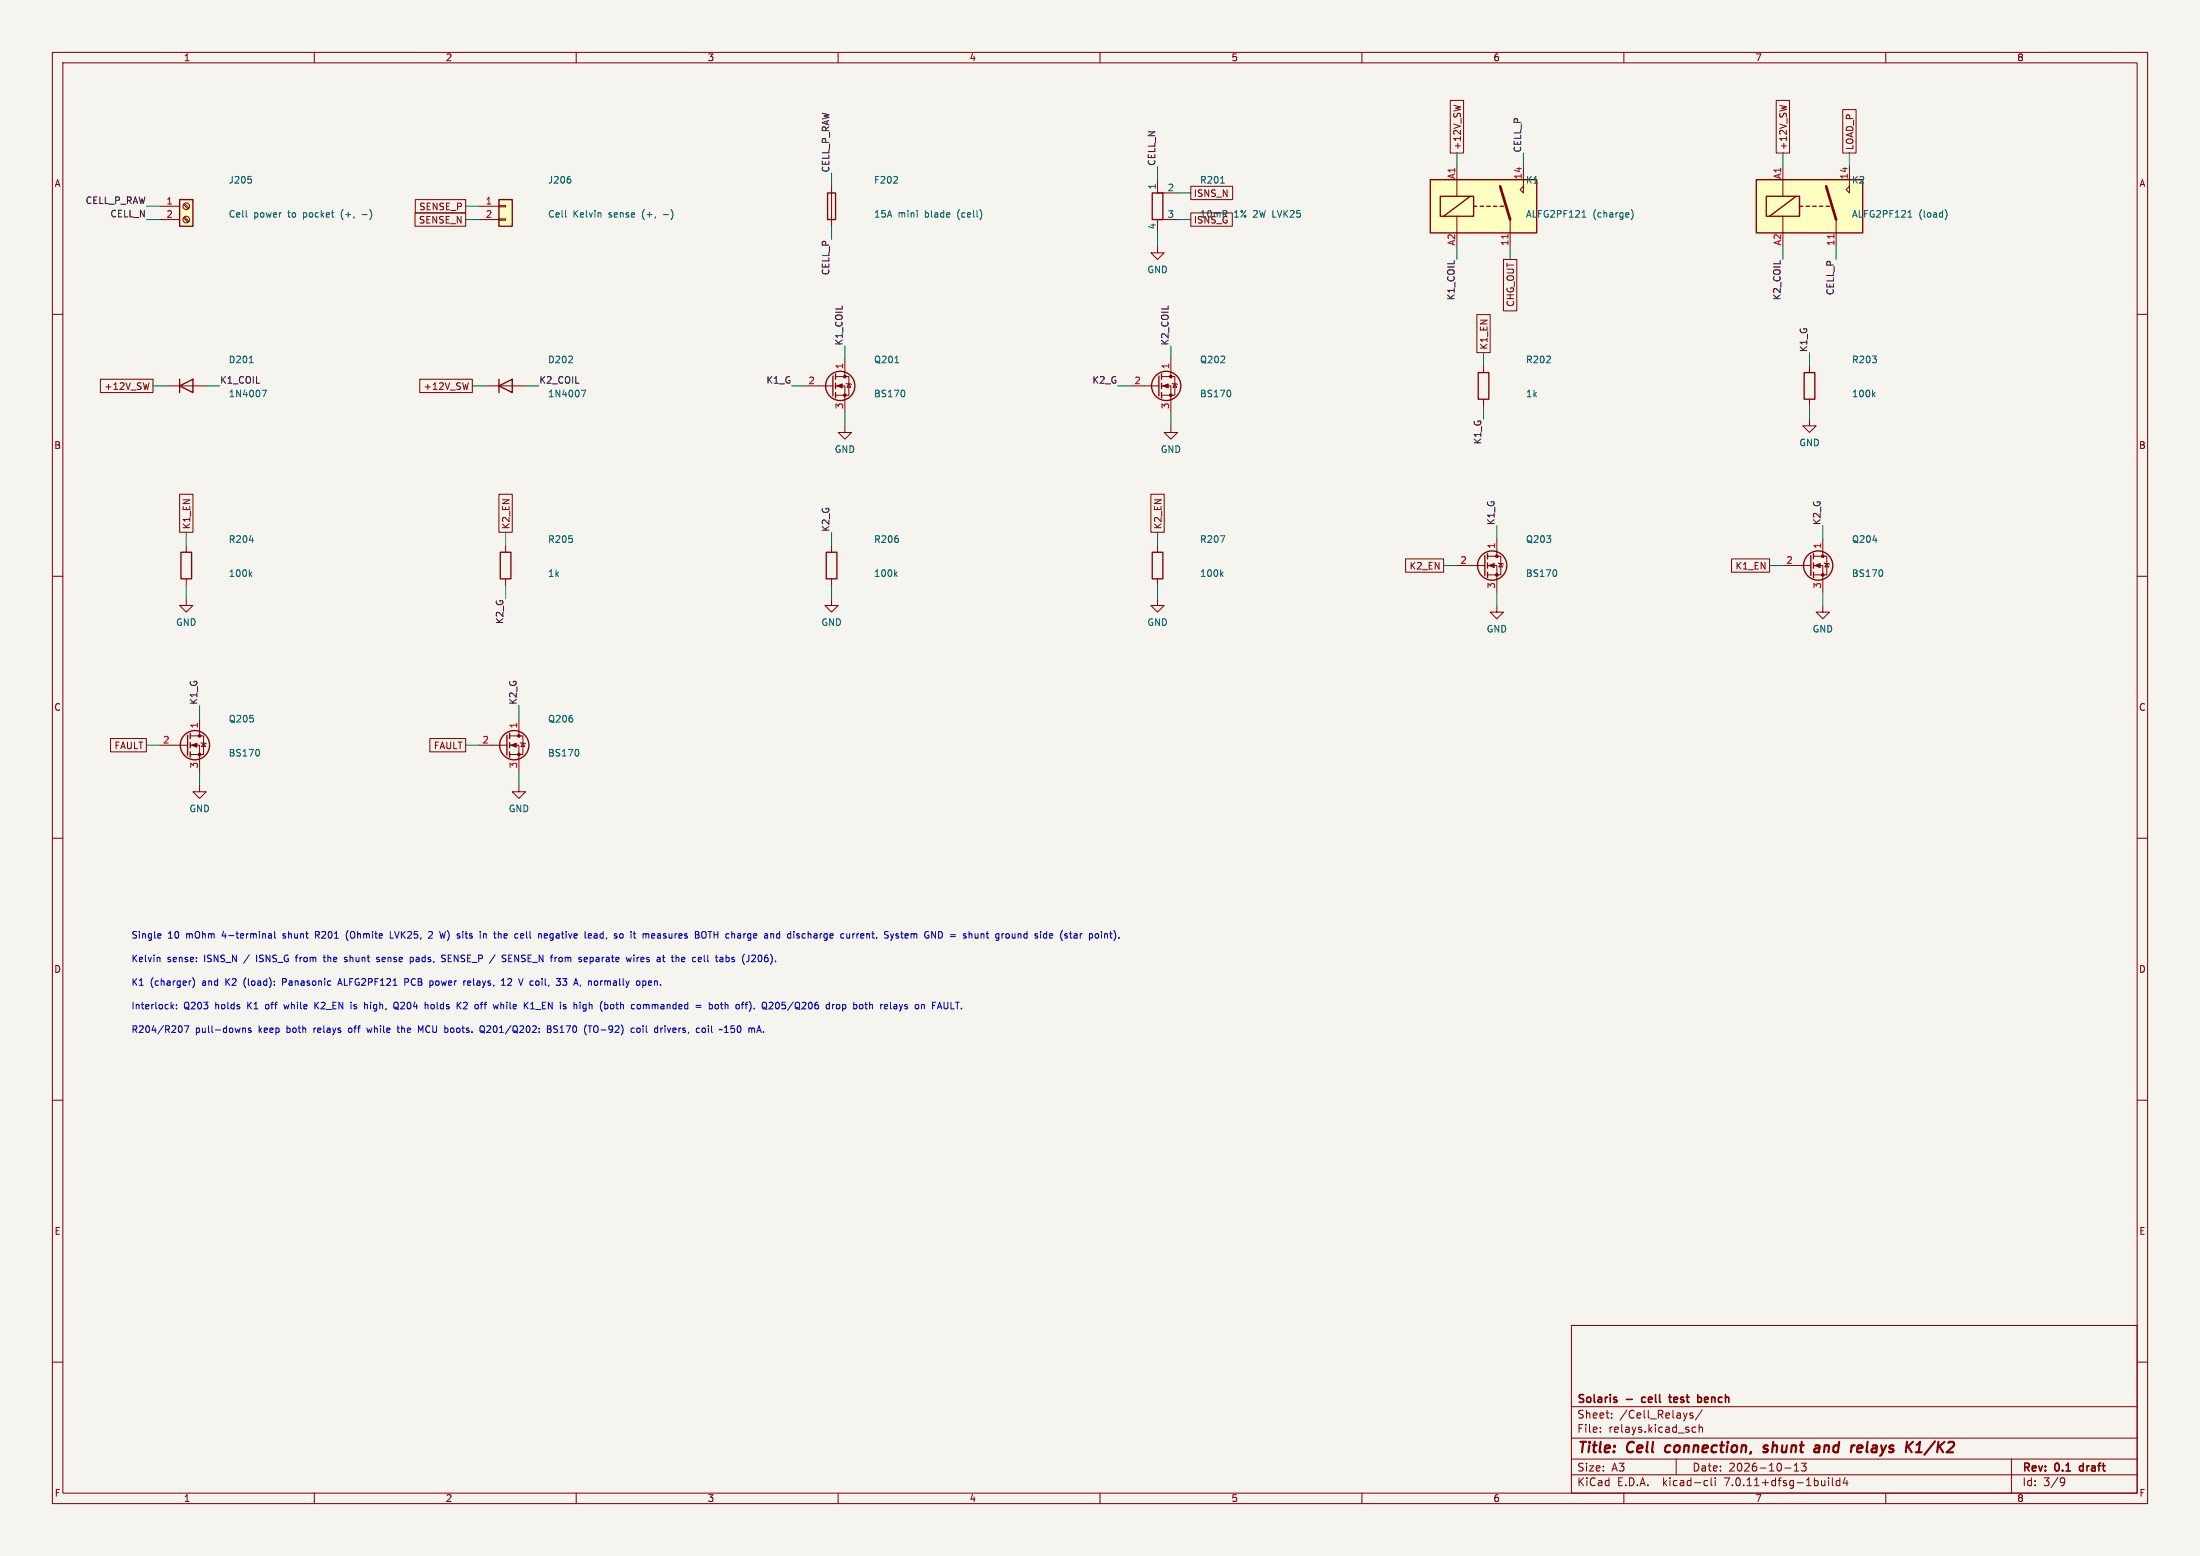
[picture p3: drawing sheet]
(kicad_sch
 (version 20230121)
 (generator eeschema)
 (paper "A3")
 (title_block
  (title "Cell connection, shunt and relays K1/K2")
  (date "2026-10-13")
  (rev "0.1 draft")
  (company "Solaris - cell test bench"))
 (lib_symbols
  (symbol "Connector:Screw_Terminal_01x02"
   (pin_names
    (offset 1.016) hide) (in_bom yes) (on_board yes)
   (property "Reference" "J" (at 0 2.54 0) (effects (font (size 1.27 1.27))))
   (property "Value" "Screw_Terminal_01x02" (at 0 -5.08 0) (effects (font (size 1.27 1.27))))
   (property "Footprint" "" (at 0 0 0) (effects (font (size 1.27 1.27)) hide))
   (property "Datasheet" "~" (at 0 0 0) (effects (font (size 1.27 1.27)) hide))
   (symbol "Screw_Terminal_01x02_1_1"
    (rectangle (start -1.27 1.27) (end 1.27 -3.81) (stroke (width 0.254) (type default)) (fill (type background)))
    (circle (center 0 -2.54) (radius 0.635) (stroke (width 0.1524) (type default)) (fill (type none)))
    (polyline (pts (xy -0.5334 -2.2098) (xy 0.3302 -3.048)) (stroke (width 0.1524) (type default)) (fill (type none)))
    (polyline (pts (xy -0.5334 0.3302) (xy 0.3302 -0.508)) (stroke (width 0.1524) (type default)) (fill (type none)))
    (polyline (pts (xy -0.3556 -2.032) (xy 0.508 -2.8702)) (stroke (width 0.1524) (type default)) (fill (type none)))
    (polyline (pts (xy -0.3556 0.508) (xy 0.508 -0.3302)) (stroke (width 0.1524) (type default)) (fill (type none)))
    (circle (center 0 0) (radius 0.635) (stroke (width 0.1524) (type default)) (fill (type none)))
    (pin passive line (at -5.08 0 0) (length 3.81) (name "Pin_1" (effects (font (size 1.27 1.27)))) (number "1" (effects (font (size 1.27 1.27)))))
    (pin passive line (at -5.08 -2.54 0) (length 3.81) (name "Pin_2" (effects (font (size 1.27 1.27)))) (number "2" (effects (font (size 1.27 1.27)))))))
  (symbol "Connector_Generic:Conn_01x02"
   (pin_names
    (offset 1.016) hide) (in_bom yes) (on_board yes)
   (property "Reference" "J" (at 0 2.54 0) (effects (font (size 1.27 1.27))))
   (property "Value" "Conn_01x02" (at 0 -5.08 0) (effects (font (size 1.27 1.27))))
   (property "Footprint" "" (at 0 0 0) (effects (font (size 1.27 1.27)) hide))
   (property "Datasheet" "~" (at 0 0 0) (effects (font (size 1.27 1.27)) hide))
   (symbol "Conn_01x02_1_1"
    (rectangle (start -1.27 -2.413) (end 0 -2.667) (stroke (width 0.1524) (type default)) (fill (type none)))
    (rectangle (start -1.27 0.127) (end 0 -0.127) (stroke (width 0.1524) (type default)) (fill (type none)))
    (rectangle (start -1.27 1.27) (end 1.27 -3.81) (stroke (width 0.254) (type default)) (fill (type background)))
    (pin passive line (at -5.08 0 0) (length 3.81) (name "Pin_1" (effects (font (size 1.27 1.27)))) (number "1" (effects (font (size 1.27 1.27)))))
    (pin passive line (at -5.08 -2.54 0) (length 3.81) (name "Pin_2" (effects (font (size 1.27 1.27)))) (number "2" (effects (font (size 1.27 1.27)))))))
  (symbol "Device:Fuse"
   (pin_numbers hide)
   (pin_names
    (offset 0)) (in_bom yes) (on_board yes)
   (property "Reference" "F" (at 2.032 0 90) (effects (font (size 1.27 1.27))))
   (property "Value" "Fuse" (at -1.905 0 90) (effects (font (size 1.27 1.27))))
   (property "Footprint" "" (at -1.778 0 90) (effects (font (size 1.27 1.27)) hide))
   (property "Datasheet" "~" (at 0 0 0) (effects (font (size 1.27 1.27)) hide))
   (symbol "Fuse_0_1"
    (rectangle (start -0.762 -2.54) (end 0.762 2.54) (stroke (width 0.254) (type default)) (fill (type none)))
    (polyline (pts (xy 0 2.54) (xy 0 -2.54)) (stroke (width 0) (type default)) (fill (type none))))
   (symbol "Fuse_1_1"
    (pin passive line (at 0 3.81 270) (length 1.27) (name "~" (effects (font (size 1.27 1.27)))) (number "1" (effects (font (size 1.27 1.27)))))
    (pin passive line (at 0 -3.81 90) (length 1.27) (name "~" (effects (font (size 1.27 1.27)))) (number "2" (effects (font (size 1.27 1.27)))))))
  (symbol "Device:R_Shunt"
   (pin_numbers hide)
   (pin_names
    (offset 0)) (in_bom yes) (on_board yes)
   (property "Reference" "R" (at -4.445 0 90) (effects (font (size 1.27 1.27))))
   (property "Value" "R_Shunt" (at -2.54 0 90) (effects (font (size 1.27 1.27))))
   (property "Footprint" "" (at -1.778 0 90) (effects (font (size 1.27 1.27)) hide))
   (property "Datasheet" "~" (at 0 0 0) (effects (font (size 1.27 1.27)) hide))
   (symbol "R_Shunt_0_1"
    (rectangle (start -1.016 -2.54) (end 1.016 2.54) (stroke (width 0.254) (type default)) (fill (type none)))
    (polyline (pts (xy 0 -2.54) (xy 1.27 -2.54)) (stroke (width 0) (type default)) (fill (type none)))
    (polyline (pts (xy 1.27 2.54) (xy 0 2.54)) (stroke (width 0) (type default)) (fill (type none))))
   (symbol "R_Shunt_1_1"
    (pin passive line (at 0 5.08 270) (length 2.54) (name "1" (effects (font (size 1.27 1.27)))) (number "1" (effects (font (size 1.27 1.27)))))
    (pin passive line (at 3.81 2.54 180) (length 2.54) (name "2" (effects (font (size 1.27 1.27)))) (number "2" (effects (font (size 1.27 1.27)))))
    (pin passive line (at 3.81 -2.54 180) (length 2.54) (name "3" (effects (font (size 1.27 1.27)))) (number "3" (effects (font (size 1.27 1.27)))))
    (pin passive line (at 0 -5.08 90) (length 2.54) (name "4" (effects (font (size 1.27 1.27)))) (number "4" (effects (font (size 1.27 1.27)))))))
  (symbol "power:GND"
   (power)
   (pin_names
    (offset 0)) (in_bom yes) (on_board yes)
   (property "Reference" "#PWR" (at 0 -6.35 0) (effects (font (size 1.27 1.27)) hide))
   (property "Value" "GND" (at 0 -3.81 0) (effects (font (size 1.27 1.27))))
   (property "Footprint" "" (at 0 0 0) (effects (font (size 1.27 1.27)) hide))
   (property "Datasheet" "" (at 0 0 0) (effects (font (size 1.27 1.27)) hide))
   (symbol "GND_0_1"
    (polyline (pts (xy 0 0) (xy 0 -1.27) (xy 1.27 -1.27) (xy 0 -2.54) (xy -1.27 -1.27) (xy 0 -1.27)) (stroke (width 0) (type default)) (fill (type none))))
   (symbol "GND_1_1"
    (pin power_in line (at 0 0 270) (length 0) hide (name "GND" (effects (font (size 1.27 1.27)))) (number "1" (effects (font (size 1.27 1.27)))))))
  (symbol "Relay:Panasonic_ALFG1PF121" (in_bom yes) (on_board yes)
   (property "Reference" "K" (at 11.43 3.81 0) (effects (font (size 1.27 1.27)) (justify left)))
   (property "Value" "Panasonic_ALFG1PF121" (at 11.43 1.27 0) (effects (font (size 1.27 1.27)) (justify left)))
   (property "Footprint" "Relay_THT:Relay_SPST_Panasonic_ALFG_FormA_CircularHoles" (at 32.258 -0.762 0) (effects (font (size 1.27 1.27)) hide))
   (property "Datasheet" "https://www3.panasonic.biz/ac/e_download/control/relay/power/catalog/mech_eng_lfg.pdf" (at 0 0 0) (effects (font (size 1.27 1.27)) hide))
   (symbol "Panasonic_ALFG1PF121_0_1"
    (rectangle (start -10.16 5.08) (end 10.16 -5.08) (stroke (width 0.254) (type default)) (fill (type background)))
    (rectangle (start -8.255 1.905) (end -1.905 -1.905) (stroke (width 0.254) (type default)) (fill (type none)))
    (polyline (pts (xy -7.62 -1.905) (xy -2.54 1.905)) (stroke (width 0.254) (type default)) (fill (type none)))
    (polyline (pts (xy -5.08 -5.08) (xy -5.08 -1.905)) (stroke (width 0) (type default)) (fill (type none)))
    (polyline (pts (xy -5.08 5.08) (xy -5.08 1.905)) (stroke (width 0) (type default)) (fill (type none)))
    (polyline (pts (xy -1.905 0) (xy -1.27 0)) (stroke (width 0.254) (type default)) (fill (type none)))
    (polyline (pts (xy -0.635 0) (xy 0 0)) (stroke (width 0.254) (type default)) (fill (type none)))
    (polyline (pts (xy 0.635 0) (xy 1.27 0)) (stroke (width 0.254) (type default)) (fill (type none)))
    (polyline (pts (xy 1.905 0) (xy 2.54 0)) (stroke (width 0.254) (type default)) (fill (type none)))
    (polyline (pts (xy 3.175 0) (xy 3.81 0)) (stroke (width 0.254) (type default)) (fill (type none)))
    (polyline (pts (xy 5.08 -2.54) (xy 3.175 3.81)) (stroke (width 0.508) (type default)) (fill (type none)))
    (polyline (pts (xy 5.08 -2.54) (xy 5.08 -5.08)) (stroke (width 0) (type default)) (fill (type none)))
    (polyline (pts (xy 7.62 5.08) (xy 7.62 2.54) (xy 6.985 3.175) (xy 7.62 3.81)) (stroke (width 0) (type default)) (fill (type none))))
   (symbol "Panasonic_ALFG1PF121_1_1"
    (pin passive line (at 5.08 -7.62 90) (length 2.54) (name "~" (effects (font (size 1.27 1.27)))) (number "11" (effects (font (size 1.27 1.27)))))
    (pin passive line (at 7.62 7.62 270) (length 2.54) (name "~" (effects (font (size 1.27 1.27)))) (number "14" (effects (font (size 1.27 1.27)))))
    (pin passive line (at -5.08 7.62 270) (length 2.54) (name "~" (effects (font (size 1.27 1.27)))) (number "A1" (effects (font (size 1.27 1.27)))))
    (pin passive line (at -5.08 -7.62 90) (length 2.54) (name "~" (effects (font (size 1.27 1.27)))) (number "A2" (effects (font (size 1.27 1.27)))))))
  (symbol "Device:D"
   (pin_numbers hide)
   (pin_names
    (offset 1.016) hide) (in_bom yes) (on_board yes)
   (property "Reference" "D" (at 0 2.54 0) (effects (font (size 1.27 1.27))))
   (property "Value" "D" (at 0 -2.54 0) (effects (font (size 1.27 1.27))))
   (property "Footprint" "" (at 0 0 0) (effects (font (size 1.27 1.27)) hide))
   (property "Datasheet" "~" (at 0 0 0) (effects (font (size 1.27 1.27)) hide))
   (property "Sim.Device" "D" (at 0 0 0) (effects (font (size 1.27 1.27)) hide))
   (property "Sim.Pins" "1=K 2=A" (at 0 0 0) (effects (font (size 1.27 1.27)) hide))
   (symbol "D_0_1"
    (polyline (pts (xy -1.27 1.27) (xy -1.27 -1.27)) (stroke (width 0.254) (type default)) (fill (type none)))
    (polyline (pts (xy 1.27 0) (xy -1.27 0)) (stroke (width 0) (type default)) (fill (type none)))
    (polyline (pts (xy 1.27 1.27) (xy 1.27 -1.27) (xy -1.27 0) (xy 1.27 1.27)) (stroke (width 0.254) (type default)) (fill (type none))))
   (symbol "D_1_1"
    (pin passive line (at -3.81 0 0) (length 2.54) (name "K" (effects (font (size 1.27 1.27)))) (number "1" (effects (font (size 1.27 1.27)))))
    (pin passive line (at 3.81 0 180) (length 2.54) (name "A" (effects (font (size 1.27 1.27)))) (number "2" (effects (font (size 1.27 1.27)))))))
  (symbol "Transistor_FET:BS170"
   (pin_names hide) (in_bom yes) (on_board yes)
   (property "Reference" "Q" (at 5.08 1.905 0) (effects (font (size 1.27 1.27)) (justify left)))
   (property "Value" "BS170" (at 5.08 0 0) (effects (font (size 1.27 1.27)) (justify left)))
   (property "Footprint" "Package_TO_SOT_THT:TO-92_Inline" (at 5.08 -1.905 0) (effects (font (size 1.27 1.27) italic) (justify left) hide))
   (property "Datasheet" "https://www.onsemi.com/pub/Collateral/BS170-D.PDF" (at 5.08 -3.81 0) (effects (font (size 1.27 1.27)) (justify left) hide))
   (symbol "BS170_0_1"
    (polyline (pts (xy 0.254 0) (xy -2.54 0)) (stroke (width 0) (type default)) (fill (type none)))
    (polyline (pts (xy 0.254 1.905) (xy 0.254 -1.905)) (stroke (width 0.254) (type default)) (fill (type none)))
    (polyline (pts (xy 0.762 -1.27) (xy 0.762 -2.286)) (stroke (width 0.254) (type default)) (fill (type none)))
    (polyline (pts (xy 0.762 0.508) (xy 0.762 -0.508)) (stroke (width 0.254) (type default)) (fill (type none)))
    (polyline (pts (xy 0.762 2.286) (xy 0.762 1.27)) (stroke (width 0.254) (type default)) (fill (type none)))
    (polyline (pts (xy 2.54 2.54) (xy 2.54 1.778)) (stroke (width 0) (type default)) (fill (type none)))
    (polyline (pts (xy 2.54 -2.54) (xy 2.54 0) (xy 0.762 0)) (stroke (width 0) (type default)) (fill (type none)))
    (polyline (pts (xy 0.762 -1.778) (xy 3.302 -1.778) (xy 3.302 1.778) (xy 0.762 1.778)) (stroke (width 0) (type default)) (fill (type none)))
    (polyline (pts (xy 1.016 0) (xy 2.032 0.381) (xy 2.032 -0.381) (xy 1.016 0)) (stroke (width 0) (type default)) (fill (type outline)))
    (polyline (pts (xy 2.794 0.508) (xy 2.921 0.381) (xy 3.683 0.381) (xy 3.81 0.254)) (stroke (width 0) (type default)) (fill (type none)))
    (polyline (pts (xy 3.302 0.381) (xy 2.921 -0.254) (xy 3.683 -0.254) (xy 3.302 0.381)) (stroke (width 0) (type default)) (fill (type none)))
    (circle (center 1.651 0) (radius 2.794) (stroke (width 0.254) (type default)) (fill (type none)))
    (circle (center 2.54 -1.778) (radius 0.254) (stroke (width 0) (type default)) (fill (type outline)))
    (circle (center 2.54 1.778) (radius 0.254) (stroke (width 0) (type default)) (fill (type outline))))
   (symbol "BS170_1_1"
    (pin passive line (at 2.54 5.08 270) (length 2.54) (name "D" (effects (font (size 1.27 1.27)))) (number "1" (effects (font (size 1.27 1.27)))))
    (pin input line (at -5.08 0 0) (length 2.54) (name "G" (effects (font (size 1.27 1.27)))) (number "2" (effects (font (size 1.27 1.27)))))
    (pin passive line (at 2.54 -5.08 90) (length 2.54) (name "S" (effects (font (size 1.27 1.27)))) (number "3" (effects (font (size 1.27 1.27)))))))
  (symbol "Device:R"
   (pin_numbers hide)
   (pin_names
    (offset 0)) (in_bom yes) (on_board yes)
   (property "Reference" "R" (at 2.032 0 90) (effects (font (size 1.27 1.27))))
   (property "Value" "R" (at 0 0 90) (effects (font (size 1.27 1.27))))
   (property "Footprint" "" (at -1.778 0 90) (effects (font (size 1.27 1.27)) hide))
   (property "Datasheet" "~" (at 0 0 0) (effects (font (size 1.27 1.27)) hide))
   (symbol "R_0_1"
    (rectangle (start -1.016 -2.54) (end 1.016 2.54) (stroke (width 0.254) (type default)) (fill (type none))))
   (symbol "R_1_1"
    (pin passive line (at 0 3.81 270) (length 1.27) (name "~" (effects (font (size 1.27 1.27)))) (number "1" (effects (font (size 1.27 1.27)))))
    (pin passive line (at 0 -3.81 90) (length 1.27) (name "~" (effects (font (size 1.27 1.27)))) (number "2" (effects (font (size 1.27 1.27))))))))
 (symbol
  (lib_id "Connector:Screw_Terminal_01x02") (at 35.56 39.37 0) (unit 1) (in_bom yes) (on_board yes) (dnp no)
  (property "Reference" "J205" (at 43.56 34.37 0) (effects (font (size 1.27 1.27)) (justify left)))
  (property "Value" "Cell power to pocket (+, -)" (at 43.56 40.87 0) (effects (font (size 1.27 1.27)) (justify left)))
  (property "Footprint" "cell_bench:TerminalBlock_Phoenix_MKDS-3-2-5.08_1x02_P5.08mm_Horizontal" (at 41.56 37.37 0) (effects (font (size 1.27 1.27)) hide))
  (property "Datasheet" "~" (at 41.56 37.37 0) (effects (font (size 1.27 1.27)) hide)) (pin "1") (pin "2"))
 (wire (pts (xy 30.48 39.37) (xy 27.94 39.37)) (stroke (width 0) (type default)))
 (label "CELL_P_RAW" (at 27.94 39.37 180) (fields_autoplaced) (effects (font (size 1.27 1.27)) (justify right bottom)))
 (wire (pts (xy 30.48 41.91) (xy 27.94 41.91)) (stroke (width 0) (type default)))
 (label "CELL_N" (at 27.94 41.91 180) (fields_autoplaced) (effects (font (size 1.27 1.27)) (justify right bottom)))
 (symbol
  (lib_id "Connector_Generic:Conn_01x02") (at 96.52 39.37 0) (unit 1) (in_bom yes) (on_board yes) (dnp no)
  (property "Reference" "J206" (at 104.52 34.37 0) (effects (font (size 1.27 1.27)) (justify left)))
  (property "Value" "Cell Kelvin sense (+, -)" (at 104.52 40.87 0) (effects (font (size 1.27 1.27)) (justify left)))
  (property "Footprint" "cell_bench:JST_XH_B2B-XH-A_1x02_P2.50mm_Vertical" (at 102.52 37.37 0) (effects (font (size 1.27 1.27)) hide))
  (property "Datasheet" "~" (at 102.52 37.37 0) (effects (font (size 1.27 1.27)) hide)) (pin "1") (pin "2"))
 (wire (pts (xy 91.44 39.37) (xy 88.9 39.37)) (stroke (width 0) (type default)))
 (global_label "SENSE_P"
  (shape passive) (at 88.9 39.37 180) (fields_autoplaced) (effects (font (size 1.27 1.27)) (justify right))
  (property "Intersheetrefs" "${INTERSHEET_REFS}" (at 88.9 39.37 0) (effects (font (size 1.27 1.27)) hide)))
 (wire (pts (xy 91.44 41.91) (xy 88.9 41.91)) (stroke (width 0) (type default)))
 (global_label "SENSE_N"
  (shape passive) (at 88.9 41.91 180) (fields_autoplaced) (effects (font (size 1.27 1.27)) (justify right))
  (property "Intersheetrefs" "${INTERSHEET_REFS}" (at 88.9 41.91 0) (effects (font (size 1.27 1.27)) hide)))
 (symbol
  (lib_id "Device:Fuse") (at 158.75 39.37 0) (unit 1) (in_bom yes) (on_board yes) (dnp no)
  (property "Reference" "F202" (at 166.75 34.37 0) (effects (font (size 1.27 1.27)) (justify left)))
  (property "Value" "15A mini blade (cell)" (at 166.75 40.87 0) (effects (font (size 1.27 1.27)) (justify left)))
  (property "Footprint" "cell_bench:Fuseholder_Blade_Mini_Keystone_3568" (at 164.75 37.37 0) (effects (font (size 1.27 1.27)) hide))
  (property "Datasheet" "~" (at 164.75 37.37 0) (effects (font (size 1.27 1.27)) hide))
  (property "MPN" "Keystone 3568" (at 164.75 37.37 0) (effects (font (size 1.27 1.27)) hide))
  (property "Supplier" "DigiKey; mini blade fuse holder, 30 A" (at 164.75 37.37 0) (effects (font (size 1.27 1.27)) hide))
  (property "Supplier link" "https://www.digikey.com/en/products/detail/keystone-electronics/3568/2137306" (at 164.75 37.37 0) (effects (font (size 1.27 1.27)) hide)) (pin "1") (pin "2"))
 (wire (pts (xy 158.75 35.56) (xy 158.75 33.02)) (stroke (width 0) (type default)))
 (label "CELL_P_RAW" (at 158.75 33.02 90) (fields_autoplaced) (effects (font (size 1.27 1.27)) (justify left bottom)))
 (wire (pts (xy 158.75 43.18) (xy 158.75 45.72)) (stroke (width 0) (type default)))
 (label "CELL_P" (at 158.75 45.72 270) (fields_autoplaced) (effects (font (size 1.27 1.27)) (justify right bottom)))
 (symbol
  (lib_id "Device:R_Shunt") (at 220.98 39.37 0) (unit 1) (in_bom yes) (on_board yes) (dnp no)
  (property "Reference" "R201" (at 228.98 34.37 0) (effects (font (size 1.27 1.27)) (justify left)))
  (property "Value" "10mR 1% 2W LVK25" (at 228.98 40.87 0) (effects (font (size 1.27 1.27)) (justify left)))
  (property "Footprint" "cell_bench:R_Shunt_Ohmite_LVK25" (at 226.98 37.37 0) (effects (font (size 1.27 1.27)) hide))
  (property "Datasheet" "~" (at 226.98 37.37 0) (effects (font (size 1.27 1.27)) hide))
  (property "MPN" "LVK25R010FER" (at 226.98 37.37 0) (effects (font (size 1.27 1.27)) hide))
  (property "Supplier" "DigiKey (not found at Ozdisan)" (at 226.98 37.37 0) (effects (font (size 1.27 1.27)) hide))
  (property "Supplier link" "https://www.digikey.com/en/products/detail/ohmite/LVK25R010FER/1632761" (at 226.98 37.37 0) (effects (font (size 1.27 1.27)) hide)) (pin "1") (pin "2") (pin "3") (pin "4"))
 (wire (pts (xy 220.98 34.29) (xy 220.98 31.75)) (stroke (width 0) (type default)))
 (label "CELL_N" (at 220.98 31.75 90) (fields_autoplaced) (effects (font (size 1.27 1.27)) (justify left bottom)))
 (wire (pts (xy 224.79 36.83) (xy 227.33 36.83)) (stroke (width 0) (type default)))
 (global_label "ISNS_N"
  (shape passive) (at 227.33 36.83 0) (fields_autoplaced) (effects (font (size 1.27 1.27)) (justify left))
  (property "Intersheetrefs" "${INTERSHEET_REFS}" (at 227.33 36.83 0) (effects (font (size 1.27 1.27)) hide)))
 (wire (pts (xy 224.79 41.91) (xy 227.33 41.91)) (stroke (width 0) (type default)))
 (global_label "ISNS_G"
  (shape passive) (at 227.33 41.91 0) (fields_autoplaced) (effects (font (size 1.27 1.27)) (justify left))
  (property "Intersheetrefs" "${INTERSHEET_REFS}" (at 227.33 41.91 0) (effects (font (size 1.27 1.27)) hide)))
 (wire (pts (xy 220.98 44.45) (xy 220.98 46.99)) (stroke (width 0) (type default)))
 (symbol
  (lib_id "power:GND") (at 220.98 46.99 0) (unit 1) (in_bom no) (on_board no) (dnp no)
  (property "Reference" "#PWR020" (at 220.98 46.99 0) (effects (font (size 1.27 1.27)) hide))
  (property "Value" "GND" (at 220.98 51.49 0) (effects (font (size 1.27 1.27))))
  (property "Footprint" "" (at 220.98 46.99 0) (effects (font (size 1.27 1.27)) hide))
  (property "Datasheet" "~" (at 220.98 46.99 0) (effects (font (size 1.27 1.27)) hide)) (pin "1"))
 (symbol
  (lib_id "Relay:Panasonic_ALFG1PF121") (at 283.21 39.37 0) (unit 1) (in_bom yes) (on_board yes) (dnp no)
  (property "Reference" "K1" (at 291.21 34.37 0) (effects (font (size 1.27 1.27)) (justify left)))
  (property "Value" "ALFG2PF121 (charge)" (at 291.21 40.87 0) (effects (font (size 1.27 1.27)) (justify left)))
  (property "Footprint" "cell_bench:Relay_SPST_Panasonic_ALFG_FormA" (at 289.21 37.37 0) (effects (font (size 1.27 1.27)) hide))
  (property "Datasheet" "~" (at 289.21 37.37 0) (effects (font (size 1.27 1.27)) hide))
  (property "MPN" "ALFG2PF121" (at 289.21 37.37 0) (effects (font (size 1.27 1.27)) hide))
  (property "Supplier" "Ozdisan (33 A, 12 V coil)" (at 289.21 37.37 0) (effects (font (size 1.27 1.27)) hide))
  (property "Supplier link" "https://ozdisan.com/elektromekanik-komponentler/roleler-ve-role-soketleri/genel-tip-roleler/ALFG2PF121/462930" (at 289.21 37.37 0) (effects (font (size 1.27 1.27)) hide)) (pin "11") (pin "14") (pin "A1") (pin "A2"))
 (wire (pts (xy 288.29 46.99) (xy 288.29 49.53)) (stroke (width 0) (type default)))
 (global_label "CHG_OUT"
  (shape passive) (at 288.29 49.53 270) (fields_autoplaced) (effects (font (size 1.27 1.27)) (justify right))
  (property "Intersheetrefs" "${INTERSHEET_REFS}" (at 288.29 49.53 0) (effects (font (size 1.27 1.27)) hide)))
 (wire (pts (xy 290.83 31.75) (xy 290.83 29.21)) (stroke (width 0) (type default)))
 (label "CELL_P" (at 290.83 29.21 90) (fields_autoplaced) (effects (font (size 1.27 1.27)) (justify left bottom)))
 (wire (pts (xy 278.13 31.75) (xy 278.13 29.21)) (stroke (width 0) (type default)))
 (global_label "+12V_SW"
  (shape passive) (at 278.13 29.21 90) (fields_autoplaced) (effects (font (size 1.27 1.27)) (justify left))
  (property "Intersheetrefs" "${INTERSHEET_REFS}" (at 278.13 29.21 0) (effects (font (size 1.27 1.27)) hide)))
 (wire (pts (xy 278.13 46.99) (xy 278.13 49.53)) (stroke (width 0) (type default)))
 (label "K1_COIL" (at 278.13 49.53 270) (fields_autoplaced) (effects (font (size 1.27 1.27)) (justify right bottom)))
 (symbol
  (lib_id "Relay:Panasonic_ALFG1PF121") (at 345.44 39.37 0) (unit 1) (in_bom yes) (on_board yes) (dnp no)
  (property "Reference" "K2" (at 353.44 34.37 0) (effects (font (size 1.27 1.27)) (justify left)))
  (property "Value" "ALFG2PF121 (load)" (at 353.44 40.87 0) (effects (font (size 1.27 1.27)) (justify left)))
  (property "Footprint" "cell_bench:Relay_SPST_Panasonic_ALFG_FormA" (at 351.44 37.37 0) (effects (font (size 1.27 1.27)) hide))
  (property "Datasheet" "~" (at 351.44 37.37 0) (effects (font (size 1.27 1.27)) hide))
  (property "MPN" "ALFG2PF121" (at 351.44 37.37 0) (effects (font (size 1.27 1.27)) hide))
  (property "Supplier" "Ozdisan (33 A, 12 V coil)" (at 351.44 37.37 0) (effects (font (size 1.27 1.27)) hide))
  (property "Supplier link" "https://ozdisan.com/elektromekanik-komponentler/roleler-ve-role-soketleri/genel-tip-roleler/ALFG2PF121/462930" (at 351.44 37.37 0) (effects (font (size 1.27 1.27)) hide)) (pin "11") (pin "14") (pin "A1") (pin "A2"))
 (wire (pts (xy 350.52 46.99) (xy 350.52 49.53)) (stroke (width 0) (type default)))
 (label "CELL_P" (at 350.52 49.53 270) (fields_autoplaced) (effects (font (size 1.27 1.27)) (justify right bottom)))
 (wire (pts (xy 353.06 31.75) (xy 353.06 29.21)) (stroke (width 0) (type default)))
 (global_label "LOAD_P"
  (shape passive) (at 353.06 29.21 90) (fields_autoplaced) (effects (font (size 1.27 1.27)) (justify left))
  (property "Intersheetrefs" "${INTERSHEET_REFS}" (at 353.06 29.21 0) (effects (font (size 1.27 1.27)) hide)))
 (wire (pts (xy 340.36 31.75) (xy 340.36 29.21)) (stroke (width 0) (type default)))
 (global_label "+12V_SW"
  (shape passive) (at 340.36 29.21 90) (fields_autoplaced) (effects (font (size 1.27 1.27)) (justify left))
  (property "Intersheetrefs" "${INTERSHEET_REFS}" (at 340.36 29.21 0) (effects (font (size 1.27 1.27)) hide)))
 (wire (pts (xy 340.36 46.99) (xy 340.36 49.53)) (stroke (width 0) (type default)))
 (label "K2_COIL" (at 340.36 49.53 270) (fields_autoplaced) (effects (font (size 1.27 1.27)) (justify right bottom)))
 (symbol
  (lib_id "Device:D") (at 35.56 73.66 0) (unit 1) (in_bom yes) (on_board yes) (dnp no)
  (property "Reference" "D201" (at 43.56 68.66 0) (effects (font (size 1.27 1.27)) (justify left)))
  (property "Value" "1N4007" (at 43.56 75.16 0) (effects (font (size 1.27 1.27)) (justify left)))
  (property "Footprint" "cell_bench:D_DO-41_SOD81_P10.16mm_Horizontal" (at 41.56 71.66 0) (effects (font (size 1.27 1.27)) hide))
  (property "Datasheet" "~" (at 41.56 71.66 0) (effects (font (size 1.27 1.27)) hide))
  (property "MPN" "1N4007-E3/54" (at 41.56 71.66 0) (effects (font (size 1.27 1.27)) hide))
  (property "Supplier" "Ozdisan" (at 41.56 71.66 0) (effects (font (size 1.27 1.27)) hide))
  (property "Supplier link" "https://www.ozdisan.com/en/p/rectifier-diodes-389/vishay-1n4007-e3-54-339764" (at 41.56 71.66 0) (effects (font (size 1.27 1.27)) hide)) (pin "1") (pin "2"))
 (wire (pts (xy 31.75 73.66) (xy 29.21 73.66)) (stroke (width 0) (type default)))
 (global_label "+12V_SW"
  (shape passive) (at 29.21 73.66 180) (fields_autoplaced) (effects (font (size 1.27 1.27)) (justify right))
  (property "Intersheetrefs" "${INTERSHEET_REFS}" (at 29.21 73.66 0) (effects (font (size 1.27 1.27)) hide)))
 (wire (pts (xy 39.37 73.66) (xy 41.91 73.66)) (stroke (width 0) (type default)))
 (label "K1_COIL" (at 41.91 73.66 0) (fields_autoplaced) (effects (font (size 1.27 1.27)) (justify left bottom)))
 (symbol
  (lib_id "Device:D") (at 96.52 73.66 0) (unit 1) (in_bom yes) (on_board yes) (dnp no)
  (property "Reference" "D202" (at 104.52 68.66 0) (effects (font (size 1.27 1.27)) (justify left)))
  (property "Value" "1N4007" (at 104.52 75.16 0) (effects (font (size 1.27 1.27)) (justify left)))
  (property "Footprint" "cell_bench:D_DO-41_SOD81_P10.16mm_Horizontal" (at 102.52 71.66 0) (effects (font (size 1.27 1.27)) hide))
  (property "Datasheet" "~" (at 102.52 71.66 0) (effects (font (size 1.27 1.27)) hide))
  (property "MPN" "1N4007-E3/54" (at 102.52 71.66 0) (effects (font (size 1.27 1.27)) hide))
  (property "Supplier" "Ozdisan" (at 102.52 71.66 0) (effects (font (size 1.27 1.27)) hide))
  (property "Supplier link" "https://www.ozdisan.com/en/p/rectifier-diodes-389/vishay-1n4007-e3-54-339764" (at 102.52 71.66 0) (effects (font (size 1.27 1.27)) hide)) (pin "1") (pin "2"))
 (wire (pts (xy 92.71 73.66) (xy 90.17 73.66)) (stroke (width 0) (type default)))
 (global_label "+12V_SW"
  (shape passive) (at 90.17 73.66 180) (fields_autoplaced) (effects (font (size 1.27 1.27)) (justify right))
  (property "Intersheetrefs" "${INTERSHEET_REFS}" (at 90.17 73.66 0) (effects (font (size 1.27 1.27)) hide)))
 (wire (pts (xy 100.33 73.66) (xy 102.87 73.66)) (stroke (width 0) (type default)))
 (label "K2_COIL" (at 102.87 73.66 0) (fields_autoplaced) (effects (font (size 1.27 1.27)) (justify left bottom)))
 (symbol
  (lib_id "Transistor_FET:BS170") (at 158.75 73.66 0) (unit 1) (in_bom yes) (on_board yes) (dnp no)
  (property "Reference" "Q201" (at 166.75 68.66 0) (effects (font (size 1.27 1.27)) (justify left)))
  (property "Value" "BS170" (at 166.75 75.16 0) (effects (font (size 1.27 1.27)) (justify left)))
  (property "Footprint" "cell_bench:TO-92_Inline_Wide" (at 164.75 71.66 0) (effects (font (size 1.27 1.27)) hide))
  (property "Datasheet" "~" (at 164.75 71.66 0) (effects (font (size 1.27 1.27)) hide))
  (property "MPN" "BS170" (at 164.75 71.66 0) (effects (font (size 1.27 1.27)) hide))
  (property "Supplier" "Ozdisan" (at 164.75 71.66 0) (effects (font (size 1.27 1.27)) hide))
  (property "Supplier link" "https://www.ozdisan.com/en/p/discrete-mosfets-435/ons-fairchild-bs170-12618" (at 164.75 71.66 0) (effects (font (size 1.27 1.27)) hide)) (pin "1") (pin "2") (pin "3"))
 (wire (pts (xy 161.29 68.58) (xy 161.29 66.04)) (stroke (width 0) (type default)))
 (label "K1_COIL" (at 161.29 66.04 90) (fields_autoplaced) (effects (font (size 1.27 1.27)) (justify left bottom)))
 (wire (pts (xy 153.67 73.66) (xy 151.13 73.66)) (stroke (width 0) (type default)))
 (label "K1_G" (at 151.13 73.66 180) (fields_autoplaced) (effects (font (size 1.27 1.27)) (justify right bottom)))
 (wire (pts (xy 161.29 78.74) (xy 161.29 81.28)) (stroke (width 0) (type default)))
 (symbol
  (lib_id "power:GND") (at 161.29 81.28 0) (unit 1) (in_bom no) (on_board no) (dnp no)
  (property "Reference" "#PWR021" (at 161.29 81.28 0) (effects (font (size 1.27 1.27)) hide))
  (property "Value" "GND" (at 161.29 85.78 0) (effects (font (size 1.27 1.27))))
  (property "Footprint" "" (at 161.29 81.28 0) (effects (font (size 1.27 1.27)) hide))
  (property "Datasheet" "~" (at 161.29 81.28 0) (effects (font (size 1.27 1.27)) hide)) (pin "1"))
 (symbol
  (lib_id "Transistor_FET:BS170") (at 220.98 73.66 0) (unit 1) (in_bom yes) (on_board yes) (dnp no)
  (property "Reference" "Q202" (at 228.98 68.66 0) (effects (font (size 1.27 1.27)) (justify left)))
  (property "Value" "BS170" (at 228.98 75.16 0) (effects (font (size 1.27 1.27)) (justify left)))
  (property "Footprint" "cell_bench:TO-92_Inline_Wide" (at 226.98 71.66 0) (effects (font (size 1.27 1.27)) hide))
  (property "Datasheet" "~" (at 226.98 71.66 0) (effects (font (size 1.27 1.27)) hide))
  (property "MPN" "BS170" (at 226.98 71.66 0) (effects (font (size 1.27 1.27)) hide))
  (property "Supplier" "Ozdisan" (at 226.98 71.66 0) (effects (font (size 1.27 1.27)) hide))
  (property "Supplier link" "https://www.ozdisan.com/en/p/discrete-mosfets-435/ons-fairchild-bs170-12618" (at 226.98 71.66 0) (effects (font (size 1.27 1.27)) hide)) (pin "1") (pin "2") (pin "3"))
 (wire (pts (xy 223.52 68.58) (xy 223.52 66.04)) (stroke (width 0) (type default)))
 (label "K2_COIL" (at 223.52 66.04 90) (fields_autoplaced) (effects (font (size 1.27 1.27)) (justify left bottom)))
 (wire (pts (xy 215.9 73.66) (xy 213.36 73.66)) (stroke (width 0) (type default)))
 (label "K2_G" (at 213.36 73.66 180) (fields_autoplaced) (effects (font (size 1.27 1.27)) (justify right bottom)))
 (wire (pts (xy 223.52 78.74) (xy 223.52 81.28)) (stroke (width 0) (type default)))
 (symbol
  (lib_id "power:GND") (at 223.52 81.28 0) (unit 1) (in_bom no) (on_board no) (dnp no)
  (property "Reference" "#PWR022" (at 223.52 81.28 0) (effects (font (size 1.27 1.27)) hide))
  (property "Value" "GND" (at 223.52 85.78 0) (effects (font (size 1.27 1.27))))
  (property "Footprint" "" (at 223.52 81.28 0) (effects (font (size 1.27 1.27)) hide))
  (property "Datasheet" "~" (at 223.52 81.28 0) (effects (font (size 1.27 1.27)) hide)) (pin "1"))
 (symbol
  (lib_id "Device:R") (at 283.21 73.66 0) (unit 1) (in_bom yes) (on_board yes) (dnp no)
  (property "Reference" "R202" (at 291.21 68.66 0) (effects (font (size 1.27 1.27)) (justify left)))
  (property "Value" "1k" (at 291.21 75.16 0) (effects (font (size 1.27 1.27)) (justify left)))
  (property "Footprint" "cell_bench:R_1206_3216Metric" (at 289.21 71.66 0) (effects (font (size 1.27 1.27)) hide))
  (property "Datasheet" "~" (at 289.21 71.66 0) (effects (font (size 1.27 1.27)) hide)) (pin "1") (pin "2"))
 (wire (pts (xy 283.21 69.85) (xy 283.21 67.31)) (stroke (width 0) (type default)))
 (global_label "K1_EN"
  (shape passive) (at 283.21 67.31 90) (fields_autoplaced) (effects (font (size 1.27 1.27)) (justify left))
  (property "Intersheetrefs" "${INTERSHEET_REFS}" (at 283.21 67.31 0) (effects (font (size 1.27 1.27)) hide)))
 (wire (pts (xy 283.21 77.47) (xy 283.21 80.01)) (stroke (width 0) (type default)))
 (label "K1_G" (at 283.21 80.01 270) (fields_autoplaced) (effects (font (size 1.27 1.27)) (justify right bottom)))
 (symbol
  (lib_id "Device:R") (at 345.44 73.66 0) (unit 1) (in_bom yes) (on_board yes) (dnp no)
  (property "Reference" "R203" (at 353.44 68.66 0) (effects (font (size 1.27 1.27)) (justify left)))
  (property "Value" "100k" (at 353.44 75.16 0) (effects (font (size 1.27 1.27)) (justify left)))
  (property "Footprint" "cell_bench:R_1206_3216Metric" (at 351.44 71.66 0) (effects (font (size 1.27 1.27)) hide))
  (property "Datasheet" "~" (at 351.44 71.66 0) (effects (font (size 1.27 1.27)) hide)) (pin "1") (pin "2"))
 (wire (pts (xy 345.44 69.85) (xy 345.44 67.31)) (stroke (width 0) (type default)))
 (label "K1_G" (at 345.44 67.31 90) (fields_autoplaced) (effects (font (size 1.27 1.27)) (justify left bottom)))
 (wire (pts (xy 345.44 77.47) (xy 345.44 80.01)) (stroke (width 0) (type default)))
 (symbol
  (lib_id "power:GND") (at 345.44 80.01 0) (unit 1) (in_bom no) (on_board no) (dnp no)
  (property "Reference" "#PWR023" (at 345.44 80.01 0) (effects (font (size 1.27 1.27)) hide))
  (property "Value" "GND" (at 345.44 84.51 0) (effects (font (size 1.27 1.27))))
  (property "Footprint" "" (at 345.44 80.01 0) (effects (font (size 1.27 1.27)) hide))
  (property "Datasheet" "~" (at 345.44 80.01 0) (effects (font (size 1.27 1.27)) hide)) (pin "1"))
 (symbol
  (lib_id "Device:R") (at 35.56 107.95 0) (unit 1) (in_bom yes) (on_board yes) (dnp no)
  (property "Reference" "R204" (at 43.56 102.95 0) (effects (font (size 1.27 1.27)) (justify left)))
  (property "Value" "100k" (at 43.56 109.45 0) (effects (font (size 1.27 1.27)) (justify left)))
  (property "Footprint" "cell_bench:R_1206_3216Metric" (at 41.56 105.95 0) (effects (font (size 1.27 1.27)) hide))
  (property "Datasheet" "~" (at 41.56 105.95 0) (effects (font (size 1.27 1.27)) hide)) (pin "1") (pin "2"))
 (wire (pts (xy 35.56 104.14) (xy 35.56 101.6)) (stroke (width 0) (type default)))
 (global_label "K1_EN"
  (shape passive) (at 35.56 101.6 90) (fields_autoplaced) (effects (font (size 1.27 1.27)) (justify left))
  (property "Intersheetrefs" "${INTERSHEET_REFS}" (at 35.56 101.6 0) (effects (font (size 1.27 1.27)) hide)))
 (wire (pts (xy 35.56 111.76) (xy 35.56 114.3)) (stroke (width 0) (type default)))
 (symbol
  (lib_id "power:GND") (at 35.56 114.3 0) (unit 1) (in_bom no) (on_board no) (dnp no)
  (property "Reference" "#PWR024" (at 35.56 114.3 0) (effects (font (size 1.27 1.27)) hide))
  (property "Value" "GND" (at 35.56 118.8 0) (effects (font (size 1.27 1.27))))
  (property "Footprint" "" (at 35.56 114.3 0) (effects (font (size 1.27 1.27)) hide))
  (property "Datasheet" "~" (at 35.56 114.3 0) (effects (font (size 1.27 1.27)) hide)) (pin "1"))
 (symbol
  (lib_id "Device:R") (at 96.52 107.95 0) (unit 1) (in_bom yes) (on_board yes) (dnp no)
  (property "Reference" "R205" (at 104.52 102.95 0) (effects (font (size 1.27 1.27)) (justify left)))
  (property "Value" "1k" (at 104.52 109.45 0) (effects (font (size 1.27 1.27)) (justify left)))
  (property "Footprint" "cell_bench:R_1206_3216Metric" (at 102.52 105.95 0) (effects (font (size 1.27 1.27)) hide))
  (property "Datasheet" "~" (at 102.52 105.95 0) (effects (font (size 1.27 1.27)) hide)) (pin "1") (pin "2"))
 (wire (pts (xy 96.52 104.14) (xy 96.52 101.6)) (stroke (width 0) (type default)))
 (global_label "K2_EN"
  (shape passive) (at 96.52 101.6 90) (fields_autoplaced) (effects (font (size 1.27 1.27)) (justify left))
  (property "Intersheetrefs" "${INTERSHEET_REFS}" (at 96.52 101.6 0) (effects (font (size 1.27 1.27)) hide)))
 (wire (pts (xy 96.52 111.76) (xy 96.52 114.3)) (stroke (width 0) (type default)))
 (label "K2_G" (at 96.52 114.3 270) (fields_autoplaced) (effects (font (size 1.27 1.27)) (justify right bottom)))
 (symbol
  (lib_id "Device:R") (at 158.75 107.95 0) (unit 1) (in_bom yes) (on_board yes) (dnp no)
  (property "Reference" "R206" (at 166.75 102.95 0) (effects (font (size 1.27 1.27)) (justify left)))
  (property "Value" "100k" (at 166.75 109.45 0) (effects (font (size 1.27 1.27)) (justify left)))
  (property "Footprint" "cell_bench:R_1206_3216Metric" (at 164.75 105.95 0) (effects (font (size 1.27 1.27)) hide))
  (property "Datasheet" "~" (at 164.75 105.95 0) (effects (font (size 1.27 1.27)) hide)) (pin "1") (pin "2"))
 (wire (pts (xy 158.75 104.14) (xy 158.75 101.6)) (stroke (width 0) (type default)))
 (label "K2_G" (at 158.75 101.6 90) (fields_autoplaced) (effects (font (size 1.27 1.27)) (justify left bottom)))
 (wire (pts (xy 158.75 111.76) (xy 158.75 114.3)) (stroke (width 0) (type default)))
 (symbol
  (lib_id "power:GND") (at 158.75 114.3 0) (unit 1) (in_bom no) (on_board no) (dnp no)
  (property "Reference" "#PWR025" (at 158.75 114.3 0) (effects (font (size 1.27 1.27)) hide))
  (property "Value" "GND" (at 158.75 118.8 0) (effects (font (size 1.27 1.27))))
  (property "Footprint" "" (at 158.75 114.3 0) (effects (font (size 1.27 1.27)) hide))
  (property "Datasheet" "~" (at 158.75 114.3 0) (effects (font (size 1.27 1.27)) hide)) (pin "1"))
 (symbol
  (lib_id "Device:R") (at 220.98 107.95 0) (unit 1) (in_bom yes) (on_board yes) (dnp no)
  (property "Reference" "R207" (at 228.98 102.95 0) (effects (font (size 1.27 1.27)) (justify left)))
  (property "Value" "100k" (at 228.98 109.45 0) (effects (font (size 1.27 1.27)) (justify left)))
  (property "Footprint" "cell_bench:R_1206_3216Metric" (at 226.98 105.95 0) (effects (font (size 1.27 1.27)) hide))
  (property "Datasheet" "~" (at 226.98 105.95 0) (effects (font (size 1.27 1.27)) hide)) (pin "1") (pin "2"))
 (wire (pts (xy 220.98 104.14) (xy 220.98 101.6)) (stroke (width 0) (type default)))
 (global_label "K2_EN"
  (shape passive) (at 220.98 101.6 90) (fields_autoplaced) (effects (font (size 1.27 1.27)) (justify left))
  (property "Intersheetrefs" "${INTERSHEET_REFS}" (at 220.98 101.6 0) (effects (font (size 1.27 1.27)) hide)))
 (wire (pts (xy 220.98 111.76) (xy 220.98 114.3)) (stroke (width 0) (type default)))
 (symbol
  (lib_id "power:GND") (at 220.98 114.3 0) (unit 1) (in_bom no) (on_board no) (dnp no)
  (property "Reference" "#PWR026" (at 220.98 114.3 0) (effects (font (size 1.27 1.27)) hide))
  (property "Value" "GND" (at 220.98 118.8 0) (effects (font (size 1.27 1.27))))
  (property "Footprint" "" (at 220.98 114.3 0) (effects (font (size 1.27 1.27)) hide))
  (property "Datasheet" "~" (at 220.98 114.3 0) (effects (font (size 1.27 1.27)) hide)) (pin "1"))
 (symbol
  (lib_id "Transistor_FET:BS170") (at 283.21 107.95 0) (unit 1) (in_bom yes) (on_board yes) (dnp no)
  (property "Reference" "Q203" (at 291.21 102.95 0) (effects (font (size 1.27 1.27)) (justify left)))
  (property "Value" "BS170" (at 291.21 109.45 0) (effects (font (size 1.27 1.27)) (justify left)))
  (property "Footprint" "cell_bench:TO-92_Inline_Wide" (at 289.21 105.95 0) (effects (font (size 1.27 1.27)) hide))
  (property "Datasheet" "~" (at 289.21 105.95 0) (effects (font (size 1.27 1.27)) hide))
  (property "MPN" "BS170" (at 289.21 105.95 0) (effects (font (size 1.27 1.27)) hide))
  (property "Supplier" "Ozdisan" (at 289.21 105.95 0) (effects (font (size 1.27 1.27)) hide))
  (property "Supplier link" "https://www.ozdisan.com/en/p/discrete-mosfets-435/ons-fairchild-bs170-12618" (at 289.21 105.95 0) (effects (font (size 1.27 1.27)) hide)) (pin "1") (pin "2") (pin "3"))
 (wire (pts (xy 285.75 102.87) (xy 285.75 100.33)) (stroke (width 0) (type default)))
 (label "K1_G" (at 285.75 100.33 90) (fields_autoplaced) (effects (font (size 1.27 1.27)) (justify left bottom)))
 (wire (pts (xy 278.13 107.95) (xy 275.59 107.95)) (stroke (width 0) (type default)))
 (global_label "K2_EN"
  (shape passive) (at 275.59 107.95 180) (fields_autoplaced) (effects (font (size 1.27 1.27)) (justify right))
  (property "Intersheetrefs" "${INTERSHEET_REFS}" (at 275.59 107.95 0) (effects (font (size 1.27 1.27)) hide)))
 (wire (pts (xy 285.75 113.03) (xy 285.75 115.57)) (stroke (width 0) (type default)))
 (symbol
  (lib_id "power:GND") (at 285.75 115.57 0) (unit 1) (in_bom no) (on_board no) (dnp no)
  (property "Reference" "#PWR027" (at 285.75 115.57 0) (effects (font (size 1.27 1.27)) hide))
  (property "Value" "GND" (at 285.75 120.07 0) (effects (font (size 1.27 1.27))))
  (property "Footprint" "" (at 285.75 115.57 0) (effects (font (size 1.27 1.27)) hide))
  (property "Datasheet" "~" (at 285.75 115.57 0) (effects (font (size 1.27 1.27)) hide)) (pin "1"))
 (symbol
  (lib_id "Transistor_FET:BS170") (at 345.44 107.95 0) (unit 1) (in_bom yes) (on_board yes) (dnp no)
  (property "Reference" "Q204" (at 353.44 102.95 0) (effects (font (size 1.27 1.27)) (justify left)))
  (property "Value" "BS170" (at 353.44 109.45 0) (effects (font (size 1.27 1.27)) (justify left)))
  (property "Footprint" "cell_bench:TO-92_Inline_Wide" (at 351.44 105.95 0) (effects (font (size 1.27 1.27)) hide))
  (property "Datasheet" "~" (at 351.44 105.95 0) (effects (font (size 1.27 1.27)) hide))
  (property "MPN" "BS170" (at 351.44 105.95 0) (effects (font (size 1.27 1.27)) hide))
  (property "Supplier" "Ozdisan" (at 351.44 105.95 0) (effects (font (size 1.27 1.27)) hide))
  (property "Supplier link" "https://www.ozdisan.com/en/p/discrete-mosfets-435/ons-fairchild-bs170-12618" (at 351.44 105.95 0) (effects (font (size 1.27 1.27)) hide)) (pin "1") (pin "2") (pin "3"))
 (wire (pts (xy 347.98 102.87) (xy 347.98 100.33)) (stroke (width 0) (type default)))
 (label "K2_G" (at 347.98 100.33 90) (fields_autoplaced) (effects (font (size 1.27 1.27)) (justify left bottom)))
 (wire (pts (xy 340.36 107.95) (xy 337.82 107.95)) (stroke (width 0) (type default)))
 (global_label "K1_EN"
  (shape passive) (at 337.82 107.95 180) (fields_autoplaced) (effects (font (size 1.27 1.27)) (justify right))
  (property "Intersheetrefs" "${INTERSHEET_REFS}" (at 337.82 107.95 0) (effects (font (size 1.27 1.27)) hide)))
 (wire (pts (xy 347.98 113.03) (xy 347.98 115.57)) (stroke (width 0) (type default)))
 (symbol
  (lib_id "power:GND") (at 347.98 115.57 0) (unit 1) (in_bom no) (on_board no) (dnp no)
  (property "Reference" "#PWR028" (at 347.98 115.57 0) (effects (font (size 1.27 1.27)) hide))
  (property "Value" "GND" (at 347.98 120.07 0) (effects (font (size 1.27 1.27))))
  (property "Footprint" "" (at 347.98 115.57 0) (effects (font (size 1.27 1.27)) hide))
  (property "Datasheet" "~" (at 347.98 115.57 0) (effects (font (size 1.27 1.27)) hide)) (pin "1"))
 (symbol
  (lib_id "Transistor_FET:BS170") (at 35.56 142.24 0) (unit 1) (in_bom yes) (on_board yes) (dnp no)
  (property "Reference" "Q205" (at 43.56 137.24 0) (effects (font (size 1.27 1.27)) (justify left)))
  (property "Value" "BS170" (at 43.56 143.74 0) (effects (font (size 1.27 1.27)) (justify left)))
  (property "Footprint" "cell_bench:TO-92_Inline_Wide" (at 41.56 140.24 0) (effects (font (size 1.27 1.27)) hide))
  (property "Datasheet" "~" (at 41.56 140.24 0) (effects (font (size 1.27 1.27)) hide))
  (property "MPN" "BS170" (at 41.56 140.24 0) (effects (font (size 1.27 1.27)) hide))
  (property "Supplier" "Ozdisan" (at 41.56 140.24 0) (effects (font (size 1.27 1.27)) hide))
  (property "Supplier link" "https://www.ozdisan.com/en/p/discrete-mosfets-435/ons-fairchild-bs170-12618" (at 41.56 140.24 0) (effects (font (size 1.27 1.27)) hide)) (pin "1") (pin "2") (pin "3"))
 (wire (pts (xy 38.1 137.16) (xy 38.1 134.62)) (stroke (width 0) (type default)))
 (label "K1_G" (at 38.1 134.62 90) (fields_autoplaced) (effects (font (size 1.27 1.27)) (justify left bottom)))
 (wire (pts (xy 30.48 142.24) (xy 27.94 142.24)) (stroke (width 0) (type default)))
 (global_label "FAULT"
  (shape passive) (at 27.94 142.24 180) (fields_autoplaced) (effects (font (size 1.27 1.27)) (justify right))
  (property "Intersheetrefs" "${INTERSHEET_REFS}" (at 27.94 142.24 0) (effects (font (size 1.27 1.27)) hide)))
 (wire (pts (xy 38.1 147.32) (xy 38.1 149.86)) (stroke (width 0) (type default)))
 (symbol
  (lib_id "power:GND") (at 38.1 149.86 0) (unit 1) (in_bom no) (on_board no) (dnp no)
  (property "Reference" "#PWR029" (at 38.1 149.86 0) (effects (font (size 1.27 1.27)) hide))
  (property "Value" "GND" (at 38.1 154.36 0) (effects (font (size 1.27 1.27))))
  (property "Footprint" "" (at 38.1 149.86 0) (effects (font (size 1.27 1.27)) hide))
  (property "Datasheet" "~" (at 38.1 149.86 0) (effects (font (size 1.27 1.27)) hide)) (pin "1"))
 (symbol
  (lib_id "Transistor_FET:BS170") (at 96.52 142.24 0) (unit 1) (in_bom yes) (on_board yes) (dnp no)
  (property "Reference" "Q206" (at 104.52 137.24 0) (effects (font (size 1.27 1.27)) (justify left)))
  (property "Value" "BS170" (at 104.52 143.74 0) (effects (font (size 1.27 1.27)) (justify left)))
  (property "Footprint" "cell_bench:TO-92_Inline_Wide" (at 102.52 140.24 0) (effects (font (size 1.27 1.27)) hide))
  (property "Datasheet" "~" (at 102.52 140.24 0) (effects (font (size 1.27 1.27)) hide))
  (property "MPN" "BS170" (at 102.52 140.24 0) (effects (font (size 1.27 1.27)) hide))
  (property "Supplier" "Ozdisan" (at 102.52 140.24 0) (effects (font (size 1.27 1.27)) hide))
  (property "Supplier link" "https://www.ozdisan.com/en/p/discrete-mosfets-435/ons-fairchild-bs170-12618" (at 102.52 140.24 0) (effects (font (size 1.27 1.27)) hide)) (pin "1") (pin "2") (pin "3"))
 (wire (pts (xy 99.06 137.16) (xy 99.06 134.62)) (stroke (width 0) (type default)))
 (label "K2_G" (at 99.06 134.62 90) (fields_autoplaced) (effects (font (size 1.27 1.27)) (justify left bottom)))
 (wire (pts (xy 91.44 142.24) (xy 88.9 142.24)) (stroke (width 0) (type default)))
 (global_label "FAULT"
  (shape passive) (at 88.9 142.24 180) (fields_autoplaced) (effects (font (size 1.27 1.27)) (justify right))
  (property "Intersheetrefs" "${INTERSHEET_REFS}" (at 88.9 142.24 0) (effects (font (size 1.27 1.27)) hide)))
 (wire (pts (xy 99.06 147.32) (xy 99.06 149.86)) (stroke (width 0) (type default)))
 (symbol
  (lib_id "power:GND") (at 99.06 149.86 0) (unit 1) (in_bom no) (on_board no) (dnp no)
  (property "Reference" "#PWR030" (at 99.06 149.86 0) (effects (font (size 1.27 1.27)) hide))
  (property "Value" "GND" (at 99.06 154.36 0) (effects (font (size 1.27 1.27))))
  (property "Footprint" "" (at 99.06 149.86 0) (effects (font (size 1.27 1.27)) hide))
  (property "Datasheet" "~" (at 99.06 149.86 0) (effects (font (size 1.27 1.27)) hide)) (pin "1"))
 (text "Single 10 mOhm 4-terminal shunt R201 (Ohmite LVK25, 2 W) sits in the cell negative lead, so it measures BOTH charge and discharge current. System GND = shunt ground side (star point)." (at 25 178.0 0) (effects (font (size 1.27 1.27)) (justify left top)))
 (text "Kelvin sense: ISNS_N / ISNS_G from the shunt sense pads, SENSE_P / SENSE_N from separate wires at the cell tabs (J206)." (at 25 182.5 0) (effects (font (size 1.27 1.27)) (justify left top)))
 (text "K1 (charger) and K2 (load): Panasonic ALFG2PF121 PCB power relays, 12 V coil, 33 A, normally open." (at 25 187.0 0) (effects (font (size 1.27 1.27)) (justify left top)))
 (text "Interlock: Q203 holds K1 off while K2_EN is high, Q204 holds K2 off while K1_EN is high (both commanded = both off). Q205/Q206 drop both relays on FAULT." (at 25 191.5 0) (effects (font (size 1.27 1.27)) (justify left top)))
 (text "R204/R207 pull-downs keep both relays off while the MCU boots. Q201/Q202: BS170 (TO-92) coil drivers, coil ~150 mA." (at 25 196.0 0) (effects (font (size 1.27 1.27)) (justify left top))))
